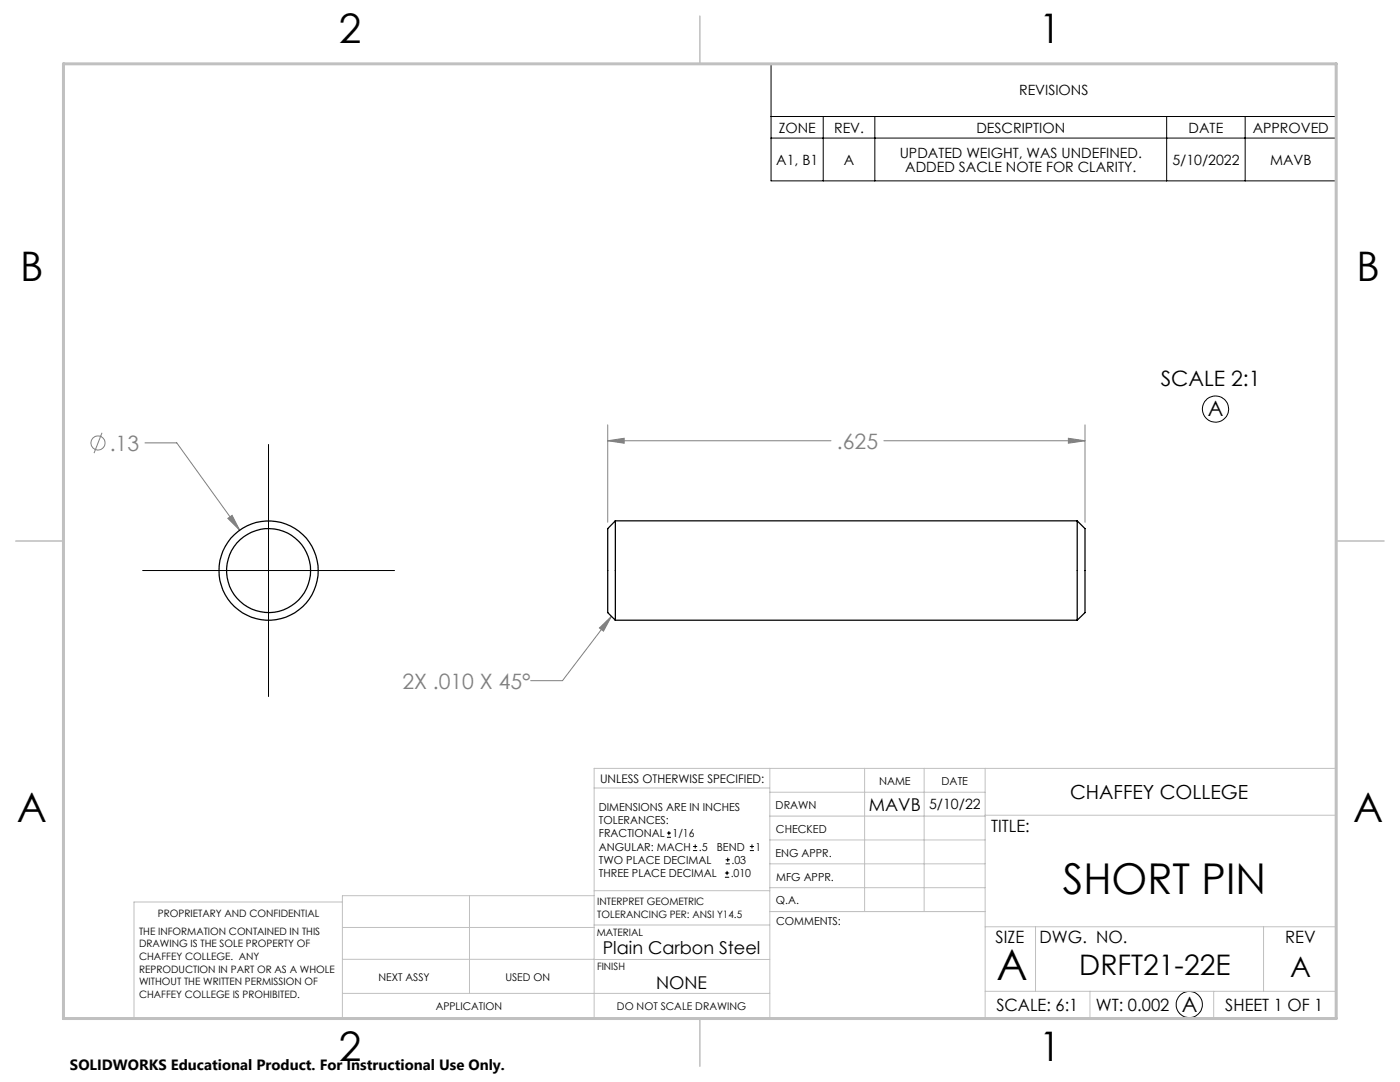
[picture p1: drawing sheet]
<svg xmlns="http://www.w3.org/2000/svg" width="279mm" height="216mm" viewBox="0 0 279 216" stroke-linecap="round" stroke-linejoin="round" font-family="sans-serif">
<g fill="none" stroke="#808080" stroke-width=".2">
<path d="M20.4 86.4l-1.6 4M28.9 88.4h6.4l12.5 17.4M121.3 87.9l3.3-.4v.9zM121.3 84.8v19.4M121.3 87.9h44.5M176.4 87.9h40.1M213.2 87.5l3.3 .4-3.3 .5zM216.5 84.8v19.4M45.5 103.4l.8-.6 1.5 3zM119.6 125.3l2.4-2.3-1.6 2.9zM122 123l-9.7 12.8h-6.4"/>
<circle cx="19.6" cy="88.4" r="1.4"/>
</g>
<g fill="none" stroke="#000" stroke-width=".2">
<path d="M153.9 12.7h112.8v23.4h-112.8zM153.9 23.2h112.8M153.9 27.6h112.8M164.3 23.2v12.9M174.6 23.2v12.9M232.8 23.2v12.9M248.5 23.2v12.9M53.6 88.7v50.3M28.5 113.8h50.2M133.1 167.1h.8M133.1 166.2h.8M133.5 165.8v.9"/>
<path d="M138.3 169.7h.8M138.3 168.9h.8M138.7 168.5v.8M144.7 175h.8M144.7 174.2h.8M144.8 172.4h.9M144.8 171.6h.9M145.1 173.8v.8M145.2 171.1v.9M149.6 169.7h.9M149.6 168.9h.9M150.1 168.5v.8"/>
<circle cx="242.6" cy="81.6" r="2.6"/>
<circle cx="237.3" cy="200.5" r="2.62"/>
</g>
<g fill="none" stroke="#c0c0c0" stroke-width=".2">
<path d="M118.6 157.2h35M153.6 153.3v49.9M153.6 158.1h43M172.5 153.3v28.6M184.4 153.3v28.6M196.6 153.3v49.9M68.3 180h-41.6v23.2h240v-49.9h-148.1v49.9M93.7 178.7v19.5M118.6 178.7h-50.3v24.5M118.6 177.7h35M153.6 162.8h43M153.6 177.1h43"/>
<path d="M153.6 167.6h43M153.6 172.4h43M196.6 162.7h70.1M68.3 198.2h85.3M68.3 191.4l85.3 .1M68.3 185.1h50.3M118.6 184.6h35M153.6 181.9h43M196.6 184.9h70.1M196.6 197.8h70.1M206.7 184.9v12.9M217.5 197.8v5.4"/>
<path d="M242.2 197.8v5.4M252.2 184.9v12.9"/>
</g>
<path d="M139.7 3.2v9.5M3.1 107.9h9.6M266.7 107.9h9.5M139.7 203.2v9.6" fill="none" stroke="#c0c0c0" stroke-width=".3"/>
<path d="M12.7 12.7h254v190.5h-254z" fill="none" stroke="#c0c0c0" stroke-width=".6"/>
<path d="M45.5 103.4l2.3 2.4-1.5-3zM121.3 87.9l3.3-.4v.9zM213.2 87.5l3.3 .4-3.3 .5zM119.6 125.3l2.4-2.3-1.6 2.9z" fill="#808080"/>
<g fill="none" stroke="#000" stroke-width=".25">
<path d="M122.8 103.9v19.9M122.8 103.9l-1.5 1.6v16.7l1.5 1.6M122.8 103.9h92.2M215 103.9v19.9M215 103.9l1.5 1.6v16.7l-1.5 1.6M122.8 123.8h92.2"/>
<circle cx="53.6" cy="113.8" r="9.9"/>
<circle cx="53.6" cy="113.9" r="8.4"/>
</g>
<g font-size="8.5">
<text x="212.1" y="178.4">SHORT PIN</text>
<text x="198.9" y="195.5">A</text>
</g>
<g font-size="8.1">
<text x="67.6" y="8.5">2</text>
<text x="207.3" y="8.5">1</text>
<text x="4" y="56.2">B</text>
<text x="270.7" y="56.2">B</text>
<text x="3.3" y="164.1">A</text>
<text x="270" y="164.1">A</text>
<text x="67.6" y="211.7">2</text>
<text x="207.3" y="211.7">1</text>
</g>
<g font-size="5.6">
<text x="215.4" y="194.6">DRFT21-22E</text>
<text x="257.5" y="195">A</text>
</g>
<g font-size="4.2">
<text x="231.6" y="77">SCALE 2:1</text>
<text x="241.1" y="83.1">A</text>
<text x="235.8" y="202">A</text>
</g>
<g font-size="4.2" fill="#808080">
<text x="21.9" y="89.9">.13</text>
<text x="167" y="89.5">.625</text>
<text x="80.3" y="137.4">2X .010 X 45°</text>
</g>
<text font-size="3.9" x="213.6" y="159.4">CHAFFEY COLLEGE</text>
<g font-size="3.5">
<text x="173.4" y="161.9">MAVB</text>
<text x="120.3" y="190.4">Plain Carbon Steel</text>
<text x="130.9" y="197.3">NONE</text>
</g>
<g font-size="3.4">
<text x="197.8" y="166">TITLE:</text>
<text x="198.7" y="188.1">SIZE</text>
<text x="207.5" y="188.1">DWG. NO.</text>
<text x="256.5" y="188.2">REV</text>
<text x="198.8" y="201.7">SCALE: 6:1</text>
<text x="218.7" y="201.7">WT: 0.002</text>
<text x="244.5" y="201.7">SHEET 1 OF 1</text>
</g>
<text font-size="3" x="14" y="213.5">SOLIDWORKS Educational Product. For Instructional Use Only.</text>
<g font-size="2.8">
<text x="203.4" y="19">REVISIONS</text>
<text x="155.4" y="26.4">ZONE</text>
<text x="166.5" y="26.4">REV.</text>
<text x="194.9" y="26.4">DESCRIPTION</text>
<text x="237.2" y="26.4">DATE</text>
<text x="250" y="26.4">APPROVED</text>
<text x="154.9" y="32.9">A1, B1</text>
<text x="168.4" y="32.9">A</text>
<text x="179.6" y="31.5">UPDATED WEIGHT, WAS UNDEFINED.</text>
<text x="180.7" y="34.3">ADDED SACLE NOTE FOR CLARITY.</text>
<text x="234" y="32.9">5/10/2022</text>
<text x="253.5" y="32.9">MAVB</text>
<text x="185.4" y="161.5">5/10/22</text>
</g>
<text font-size="2.4" x="119.8" y="156.2">UNLESS OTHERWISE SPECIFIED:</text>
<g font-size="2.2">
<text x="119.5" y="161.8">DIMENSIONS ARE IN INCHES</text>
<text x="154.8" y="161.4">DRAWN</text>
<text x="175.4" y="156.6">NAME</text>
<text x="187.9" y="156.7">DATE</text>
<text x="119.5" y="164.4">TOLERANCES:</text>
<text x="119.5" y="167.1">FRACTIONAL</text>
<text x="134.2" y="167.1">1/16</text>
<text x="154.9" y="166.3">CHECKED</text>
<text x="119.5" y="172.4">TWO PLACE DECIMAL</text>
<text x="119.5" y="169.7">ANGULAR: MACH</text>
<text x="139.5" y="169.7">.5</text>
<text x="143" y="169.7">BEND</text>
<text x="146" y="172.4">.03</text>
<text x="150.8" y="169.7">1</text>
<text x="154.8" y="170.9">ENG APPR.</text>
<text x="119.5" y="175">THREE PLACE DECIMAL</text>
<text x="145.8" y="175">.010</text>
<text x="154.9" y="175.7">MFG APPR.</text>
<text x="154.9" y="180.4">Q.A.</text>
<text x="154.9" y="184.6">COMMENTS:</text>
</g>
<g font-size="2.1">
<text x="75.5" y="195.7">NEXT ASSY</text>
<text x="100.9" y="195.7">USED ON</text>
<text x="86.9" y="201.5">APPLICATION</text>
<text x="123.1" y="201.6">DO NOT SCALE DRAWING</text>
</g>
<g font-size="2">
<text x="31.5" y="182.9">PROPRIETARY AND CONFIDENTIAL</text>
<text x="119.2" y="180.6">INTERPRET GEOMETRIC</text>
<text x="119.2" y="183.1">TOLERANCING PER: ANSI Y14.5</text>
<text x="27.8" y="186.5">THE INFORMATION CONTAINED IN THIS</text>
<text x="27.8" y="189">DRAWING IS THE SOLE PROPERTY OF</text>
<text x="27.8" y="191.6">CHAFFEY COLLEGE. ANY</text>
<text x="119.1" y="186.7">MATERIAL</text>
<text x="27.8" y="194.1">REPRODUCTION IN PART OR AS A WHOLE</text>
<text x="27.8" y="196.6">WITHOUT THE WRITTEN PERMISSION OF</text>
<text x="119.1" y="193.5">FINISH</text>
<text x="27.8" y="199.1">CHAFFEY COLLEGE IS PROHIBITED.</text>
</g>
</svg>
